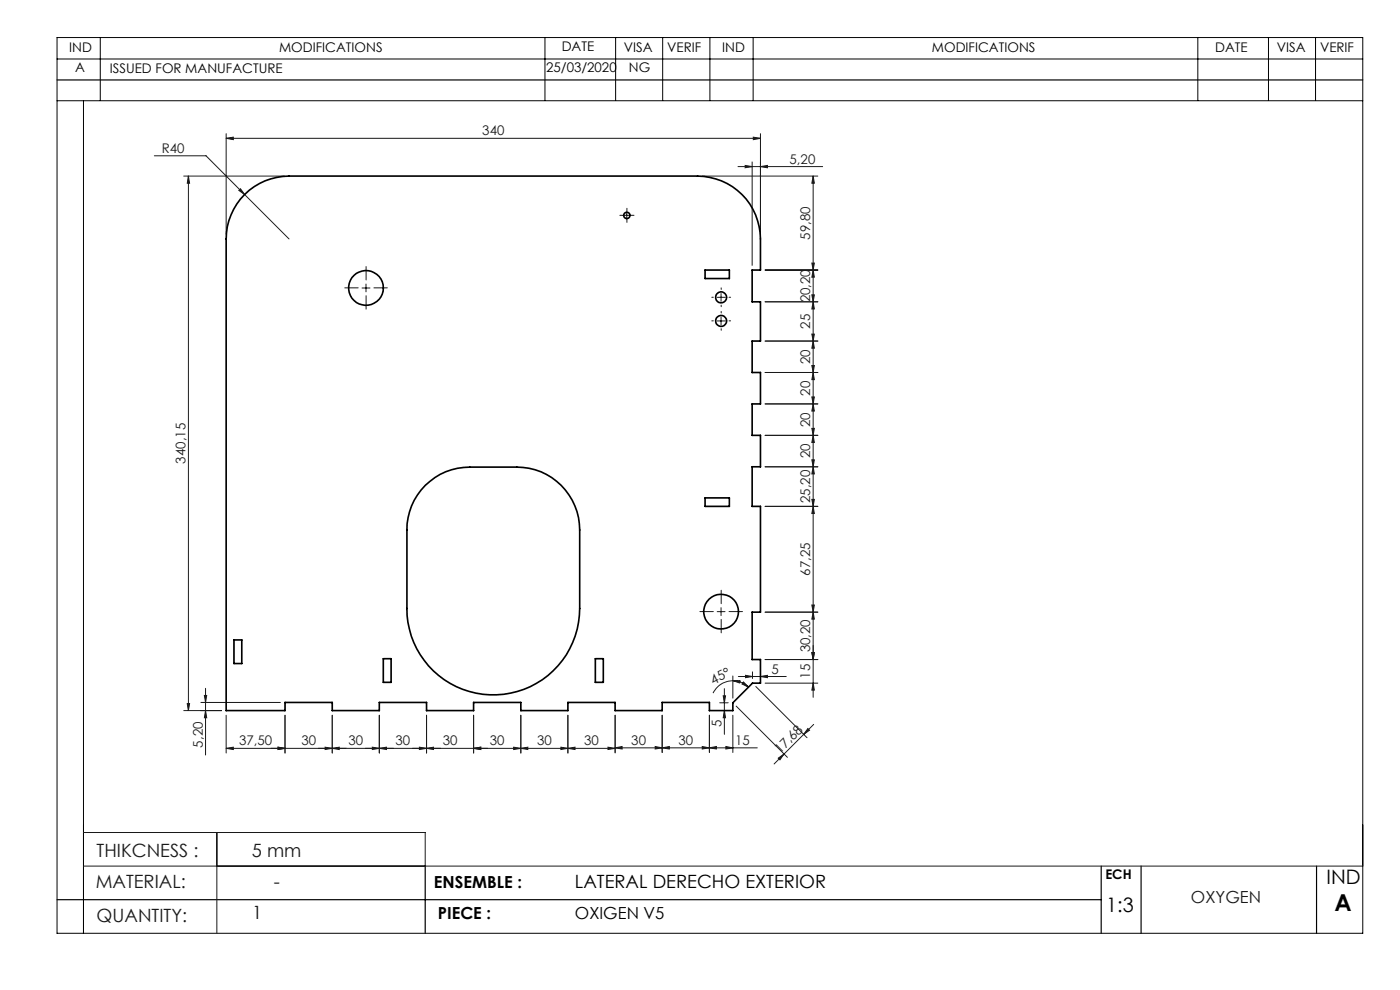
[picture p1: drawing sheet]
<svg xmlns="http://www.w3.org/2000/svg" width="297mm" height="210mm" viewBox="0 0 297 210" stroke-linecap="round" stroke-linejoin="round" font-family="sans-serif">
<g fill="none" stroke="#191924" stroke-width=".21">
<path d="M32.7 33h11l8.2 8.3M39 37.4h21.3M40 37.4v113.3M40 37.4l.2 1.5h-.5zM48 29.3l1.5-.2v.5zM48 28.4v21.3M48 29.3h113.3M149 37.4h24.5M156.6 35.3h17.9M158.1 35.1l1.5 .2-1.5 .3zM159.6 34.4v21.9M159.8 29.1l1.5 .2-1.5 .3z"/>
<path d="M161.3 28.4v21.3M161.3 35.3l1.5-.2v.5zM172.5 37.4v110.5M172.5 37.4l.3 1.5h-.6zM50.7 40.4l.3-.4 .9 1.3zM51.9 41.3l9.4 9.4M132.2 45.7h1.6M133 44.9v1.6M162.3 57.3h11.2M172.2 55.8h.6l-.3 1.5zM172.5 57.3l.3 1.5h-.6zM76.8 61.1h1.7"/>
<path d="M77.6 60.2v1.7M152.2 63.1h1.6M152.2 68.1h1.6M153 62.3v1.6M153 67.2v1.7M162.3 72.3h11.2M172.2 77.5h.6l-.3 1.5zM172.2 62.5h.6l-.3 1.5zM172.2 70.9h.6l-.3 1.4zM172.5 79l.3 1.5h-.6zM172.5 64l.3 1.5h-.6zM172.5 72.3l.3 1.6h-.6z"/>
<path d="M173.5 79h-11.2M173.5 64h-11.2M162.3 92.3h11.2M162.3 85.7h11.2M172.2 90.9h.6l-.3 1.4zM172.2 97.5h.6l-.3 1.5zM172.2 84.2h.6l-.3 1.5zM172.5 92.3l.3 1.6h-.6zM172.5 99l.3 1.5h-.6zM172.5 85.7l.3 1.5h-.6zM173.5 99h-11.2M172.2 105.9h.6l-.3 1.5z"/>
<path d="M172.5 107.4l.3 1.5h-.6zM173.5 107.4h-11.2M152.2 129.7h1.6M153 128.9v1.7M172.2 138.4h.6l-.3 1.5zM172.2 128.3h.6l-.3 1.5zM172.5 129.8l.3 1.5h-.6zM173.5 139.9h-11.2M173.5 129.8h-11.2M39 150.7h8M39.7 149.3h.5l-.2 1.4zM42.6 149h16.9"/>
<path d="M43.4 147.5h.5l-.3 1.5zM43.6 146v14.2M43.6 150.7l.3 1.6h-.5zM48 158.7l1.5-.2v.5zM48 151.7v8M59 158.5l1.5 .2-1.5 .3zM60.5 151.7v8M69 158.5l1.5 .2-1.5 .3zM70.5 158.7l1.5-.2v.5zM70.5 151.7v8M79 158.5l1.5 .2-1.5 .3zM80.5 158.7l1.5-.2v.5z"/>
<path d="M80.5 151.7v8M89 158.5l1.5 .2-1.5 .3zM90.5 158.7l1.5-.2v.5zM90.5 151.7v8M100.5 158.7l1.5-.2v.5zM100.5 151.7v8M109 158.5l1.5 .2-1.5 .3zM110.5 158.7l1.5-.2v.5zM110.5 151.7v8M119 158.5l1.5 .2-1.5 .3zM120.5 158.7l1.5-.2v.5zM120.5 151.7v8"/>
<path d="M129 158.5l1.5 .2-1.5 .3zM130.5 158.6l1.5-.2v.5zM130.5 158.6h30.2M130.5 158.7h-82.5M130.5 151.7v8M139 158.4l1.5 .2-1.5 .3zM140.5 158.6l1.5-.2v.5zM140.5 151.7v7.9M149 158.4l1.5 .2-1.5 .3zM150.5 158.6l1.5-.2v.5zM150.5 151.7v7.9M152.7 149.1h1.8"/>
<path d="M153.4 147.6h.5l-.2 1.5zM153.7 150.7l.2 1.6h-.5zM153.7 146.1v9.7M154 158.4l1.5 .2-1.5 .3zM155.5 144.4h1.5l-.1 .5zM155.5 144.4h.3a4.9 4.9 0 0 1 3 1.4M155.5 144.4a4.7 4.7 0 0 0-4.2 2.6M155.5 143.4v4.7M155.5 151.7v7.9M156.2 149.8l10.8 10.8M156.6 143.5h10.2M157.7 144.7l1.1 1.1-1.4-.7z"/>
<path d="M158.2 143.3l1.4 .2-1.4 .2zM159.6 142.5v1.4M160.3 145.6l10.9 10.9M161.3 143.5l1.5-.2v.4zM162.3 144.9h11.2M171.4 154.5l.3 .4-1.2 .9zM172.5 144.9l.3 1.5h-.6zM172.6 153.7l-8.4 8.4M17.7 176.6h72.5v7.1M46 176.6v21.4M165.1 160.8l1.2-.9-.8 1.3zM17.7 183.7h271.4"/>
</g>
<g fill="none" stroke="#191924" stroke-width=".21" stroke-dasharray="15.2 1.3 1.3 1.3">
<path d="M77.7 59.4v-2.9M132.2 45.7h-.7M133 44.8v-.6M133 46.5v.7M133.8 45.7h.7M76 61.1h-2.9M77.7 62.7v2.9M79.3 61.1h2.9M151.3 63.1h-.3M151.3 68.1h-.3M153 61.4v-.3M153 64.7v.4"/>
<path d="M153 66.4v-.3M153 69.7v.4M154.7 63.1h.3M154.7 68.1h.3M151.3 129.7h-2.8M153 128.1v-2.9M153 131.4v2.8M154.7 129.7h2.8"/>
</g>
<g fill="none" stroke="#000" stroke-width=".21">
<path d="M12.1 12.5h277M12.1 8h277v190h-277zM21.3 8v13.3M115.6 8v13.3M130.6 8v13.3M140.6 8v13.3M150.6 8v13.3M159.8 8v13.3M254.1 8v13.3M269.1 8v13.3M279.1 8v13.3M12.1 21.4h277"/>
<path d="M17.7 21.4v176.6"/>
</g>
<path d="M12.1 17h277M12.1 190.8h221.5M90.2 183.7v14.3M233.6 183.7v14.3M242.1 183.7v14.3M279.3 183.7v14.3" fill="none" stroke="#000" stroke-width=".25"/>
<g fill="#191924">
<path d="M149 158.4l1.5 .2-1.5 .3zM140.5 158.6l1.5-.2v.5z"/>
<path d="M109 158.5l1.5 .2-1.5 .3zM100.5 158.7l1.5-.2v.5zM161.3 35.3l1.5-.2v.5zM158.1 35.1l1.5 .2-1.5 .3z"/>
<path d="M48 29.3l1.5-.2v.5zM159.8 29.1l1.5 .2-1.5 .3zM50.7 40.4l1.2 .9-.9-1.3zM48 158.7l1.5-.2v.5zM59 158.5l1.5 .2-1.5 .3zM69 158.5l1.5 .2-1.5 .3zM80.5 158.7l1.5-.2v.5zM89 158.5l1.5 .2-1.5 .3zM100.5 158.7l1.5-.2v.5zM110.5 158.7l1.5-.2v.5zM119 158.5l1.5 .2-1.5 .3zM130.5 158.6l1.5-.2v.5zM139 158.4l1.5 .2-1.5 .3zM150.5 158.6l1.5-.2v.5zM154 158.4l1.5 .2-1.5 .3z"/>
<path d="M70.5 158.7l1.5-.2v.5zM59 158.5l1.5 .2-1.5 .3z"/>
<path d="M90.5 158.7l1.5-.2v.5zM79 158.5l1.5 .2-1.5 .3zM129 158.5l1.5 .2-1.5 .3zM120.5 158.7l1.5-.2v.5z"/>
<path d="M161.3 143.5l1.5-.2v.4zM158.2 143.3l1.4 .2-1.4 .2z"/>
<path d="M157.7 144.7l1.1 1.1-1.4-.7zM155.5 144.4h1.5l-.1 .5z"/>
<path d="M171.4 154.5l.3 .4-1.2 .9zM165.1 160.8l1.2-.9-.8 1.3z"/>
<path d="M172.5 144.9l.3 1.5h-.6zM172.2 138.4h.6l-.3 1.5zM172.2 128.3h.6l-.3 1.5zM172.5 107.4l.3 1.5h-.6zM172.2 97.5h.6l-.3 1.5zM172.5 92.3l.3 1.6h-.6zM172.2 84.2h.6l-.3 1.5zM172.5 79l.3 1.5h-.6zM172.2 70.9h.6l-.3 1.4zM172.5 64l.3 1.5h-.6z"/>
<path d="M40 37.4l.2 1.5h-.5zM39.7 149.3h.5l-.2 1.4zM43.4 147.5h.5l-.3 1.5zM43.6 150.7l.3 1.6h-.5zM172.5 129.8l.3 1.5h-.6zM172.2 138.4h.6l-.3 1.5zM172.5 99l.3 1.5h-.6zM172.2 105.9h.6l-.3 1.5zM172.5 85.7l.3 1.5h-.6zM172.2 90.9h.6l-.3 1.4zM153.4 147.6h.5l-.2 1.5zM153.7 150.7l.2 1.6h-.5zM172.5 72.3l.3 1.6h-.6zM172.2 77.5h.6l-.3 1.5zM172.5 37.4l.3 1.5h-.6zM172.2 55.8h.6l-.3 1.5zM172.5 57.3l.3 1.5h-.6zM172.2 62.5h.6l-.3 1.5z"/>
</g>
<g fill="none" stroke="#000" stroke-width=".35">
<path d="M51.9 41.3a13.3 13.3 0 0 1 9.4-3.9h86.7a13.4 13.4 0 0 1 13.3 13.3v6.6h-1.7v6.7h1.7v8.3h-1.7v6.7h1.7v6.7h-1.7v6.6h1.7v6.7h-1.7v8.4h1.7v22.4h-1.7v10.1h1.7v5h-1.7l-4.1 4.2v1.6h-5v-1.7h-10v1.7h-10v-1.7h-10v1.7h-10v-1.7h-10v1.7h-10v-1.7h-10v1.7h-10v-1.7h-10v1.7h-12.5v-100a13.4 13.4 0 0 1 3.9-9.4zM149.6 57.3h5.1v1.8h-5.1zM90.2 103a13.2 13.2 0 0 1 9.5-3.9h9.9a13.3 13.3 0 0 1 13.4 13.3v16.7a18.3 18.3 0 0 1-18.3 18.3 18.3 18.3 0 0 1-18.4-18.3v-16.7a13.2 13.2 0 0 1 3.9-9.4zM149.6 105.6h5.1v1.8h-5.1zM49.6 135.7h1.7v5h-1.7zM81.3 139.7h1.7v5h-1.7zM126.3 139.7h1.7v5h-1.7z"/>
<circle cx="133" cy="45.7" r=".67"/>
<circle cx="77.6" cy="61.1" r="3.7"/>
<circle cx="153" cy="63.1" r="1.16"/>
<circle cx="153" cy="68.1" r="1.16"/>
<circle cx="153" cy="129.7" r="3.7"/>
</g>
<text font-size="4.9" x="283.1" y="193.3">A</text>
<g font-size="4.2">
<text x="281.4" y="187.6">IND</text>
<text x="234.7" y="193.4">1:3</text>
</g>
<g font-size="3.9" fill="#191924">
<text x="20.5" y="181.8">THIKCNESS :</text>
<text x="53.5" y="181.8">5 mm</text>
<text x="20.3" y="188.3">MATERIAL:</text>
<text x="58.1" y="188.4">-</text>
<text x="20.5" y="195.5">QUANTITY:</text>
<text x="53.5" y="195">1</text>
</g>
<text font-size="3.9" x="122" y="188.4">LATERAL DERECHO EXTERIOR</text>
<g font-size="3.5">
<text x="92.1" y="188.4">ENSEMBLE :</text>
<text x="92.9" y="195">PIECE :</text>
<text x="122" y="195">OXIGEN V5</text>
</g>
<text font-size="3.5" fill="#191924" x="252.7" y="191.5">OXYGEN</text>
<g font-size="2.8">
<text x="14.7" y="11">IND</text>
<text x="59.2" y="11">MODIFICATIONS</text>
<text x="119.2" y="10.9">DATE</text>
<text x="132.4" y="11">VISA</text>
<text x="141.5" y="11">VERIF</text>
<text x="153.2" y="11">IND</text>
<text x="197.7" y="11">MODIFICATIONS</text>
<text x="257.8" y="11">DATE</text>
<text x="270.8" y="11">VISA</text>
<text x="280" y="11.1">VERIF</text>
<text x="16" y="15.3">A</text>
<text x="23.3" y="15.5">ISSUED FOR MANUFACTURE</text>
<text x="115.9" y="15.3">25/03/2020</text>
<text x="133.4" y="15.3">NG</text>
<text x="234.5" y="186.5">ECH</text>
</g>
<g font-size="2.8" fill="#191924">
<text x="102.3" y="28.7">340</text>
<text x="34.3" y="32.4">R40</text>
<text x="167.5" y="34.7">5,20</text>
<text x="171.9" y="50.8" transform="rotate(-90 171.9 50.8)">59,80</text>
<text x="171.9" y="64.2" transform="rotate(-90 171.9 64.2)">20,20</text>
<text x="171.9" y="69.7" transform="rotate(-90 171.9 69.7)">25</text>
<text x="171.9" y="77.2" transform="rotate(-90 171.9 77.2)">20</text>
<text x="171.9" y="83.9" transform="rotate(-90 171.9 83.9)">20</text>
<text x="171.9" y="90.6" transform="rotate(-90 171.9 90.6)">20</text>
<text x="39.4" y="98.3" transform="rotate(-90 39.4 98.3)">340,15</text>
<text x="171.9" y="97.2" transform="rotate(-90 171.9 97.2)">20</text>
<text x="171.9" y="106.7" transform="rotate(-90 171.9 106.7)">25,20</text>
<text x="171.9" y="122.1" transform="rotate(-90 171.9 122.1)">67,25</text>
<text x="163.7" y="142.9">5</text>
<text x="171.9" y="144" transform="rotate(-90 171.9 144)">15</text>
<text x="171.9" y="138.4" transform="rotate(-90 171.9 138.4)">30,20</text>
<text x="151.3" y="145.2" transform="rotate(-26 151.3 145.2)">45°</text>
<text x="153.1" y="154.2" transform="rotate(-90 153.1 154.2)">5</text>
<text x="43" y="158.6" transform="rotate(-90 43 158.6)">5,20</text>
<text x="50.7" y="158.1">37,50</text>
<text x="63.9" y="158.1">30</text>
<text x="73.9" y="158.1">30</text>
<text x="83.9" y="158.1">30</text>
<text x="93.9" y="158.1">30</text>
<text x="103.9" y="158.1">30</text>
<text x="113.9" y="158.1">30</text>
<text x="123.9" y="158.1">30</text>
<text x="133.9" y="158">30</text>
<text x="143.9" y="158">30</text>
<text x="156" y="158">15</text>
<text x="165.5" y="159.9" transform="rotate(-45 165.5 159.9)">17,68</text>
</g>
</svg>
